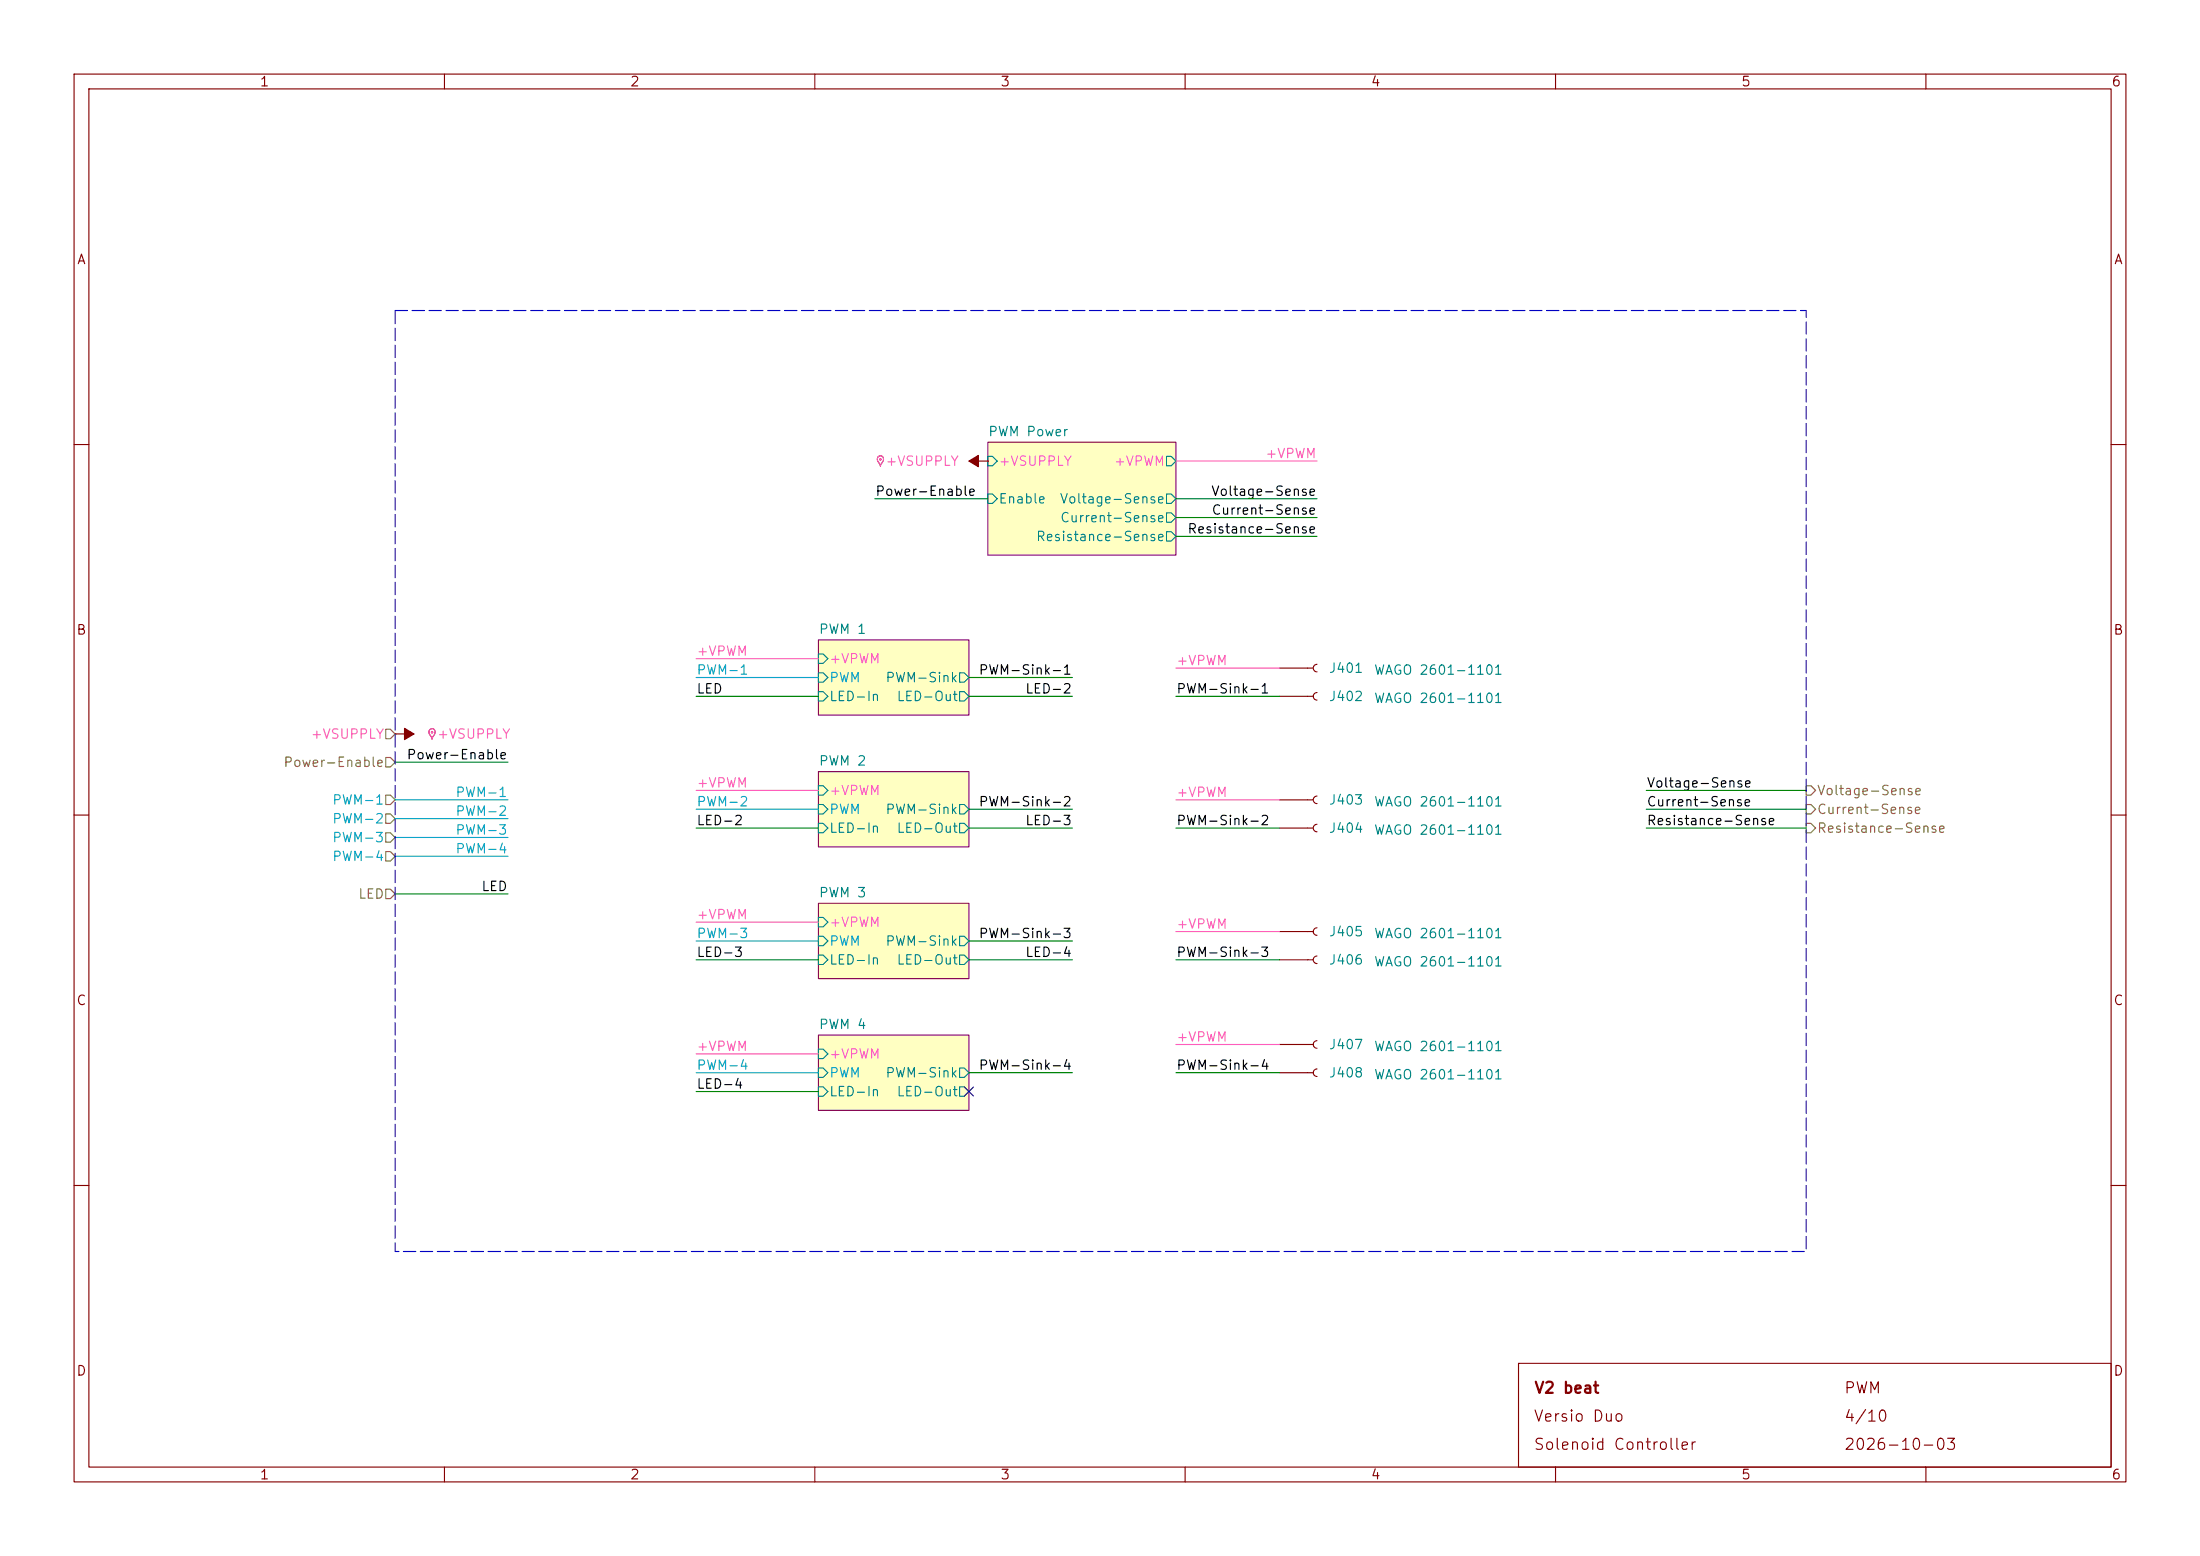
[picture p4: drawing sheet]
(kicad_sch
 (version 20260306)
 (generator "eeschema")
 (generator_version "10.0")
 (paper "A4")
 (title_block
  (title "V2 beat")
  (date "2026-10-03")
  (rev "2026-10-03")
  (company "Versio Duo")
  (comment 1 "Solenoid Controller"))
 (lib_symbols
  (symbol "V2_Connector_WAGO:2601-1101"
   (pin_numbers (hide yes))
   (pin_names
    (offset 1.016) (hide yes)) (exclude_from_sim no) (in_bom yes) (on_board yes)
   (in_pos_files yes)
   (duplicate_pin_numbers_are_jumpers no)
   (property "Reference" "J" (at 1.524 0 0) (show_name no) (do_not_autoplace no) (effects (font (size 1.27 1.27))))
   (property "Value" "WAGO 2601-1101" (at 9.652 -2.286 0) (show_name no) (do_not_autoplace no) (effects (font (size 1.27 1.27))))
   (property "Footprint" "V2_Connector_WAGO:2601-1101" (at 0 -11.43 0) (show_name no) (do_not_autoplace no) (hide yes) (effects (font (size 1.27 1.27))))
   (property "Datasheet" "" (at 0 -3.81 0) (show_name no) (do_not_autoplace no) (hide yes) (effects (font (size 1.27 1.27))))
   (property "Description" "" (at 0 0 0) (show_name no) (do_not_autoplace no) (hide yes) (effects (font (size 1.27 1.27))))
   (property "Manufacturer" "WAGO" (at 0 -13.97 0) (show_name yes) (do_not_autoplace no) (hide yes) (effects (font (size 1.27 1.27))))
   (property "Product" "2601-1101" (at 0 -16.51 0) (show_name yes) (do_not_autoplace no) (hide yes) (effects (font (size 1.27 1.27))))
   (property "Id" "WAGO:${SYMBOL_NAME}" (at 0 -8.89 0) (show_name yes) (do_not_autoplace no) (hide yes) (effects (font (size 1.27 1.27))))
   (property "Rating" "17.5A" (at 0 -19.05 0) (show_name yes) (do_not_autoplace no) (hide yes) (effects (font (size 1.27 1.27))))
   (symbol "2601-1101_1_1"
    (polyline (pts (xy -1.27 0) (xy -0.508 0)) (stroke (width 0.1524) (type default)) (fill (type none)))
    (arc (start 0 -0.508) (mid -0.5058 0) (end 0 0.508) (stroke (width 0.1524) (type default)) (fill (type none)))
    (pin passive line (at -5.08 0 0) (length 3.81) (name "" (effects (font (size 1.27 1.27)))) (number "1" (effects (font (size 1.27 1.27))))))
   (embedded_fonts no))
  (symbol "V2_power:+VSUPPLY"
   (power local)
   (pin_numbers (hide yes))
   (pin_names
    (offset 0) (hide yes)) (exclude_from_sim yes) (in_bom no) (on_board no)
   (in_pos_files no)
   (duplicate_pin_numbers_are_jumpers no)
   (property "Reference" "#PWR" (at 0 -12.7 0) (show_name no) (do_not_autoplace no) (hide yes) (effects (font (size 1.27 1.27))))
   (property "Value" "+VSUPPLY" (at 0 5.08 0) (show_name no) (do_not_autoplace no) (effects (font (size 1.27 1.27) (color 255 92 187 1))))
   (property "Footprint" "" (at 0 0 0) (show_name no) (do_not_autoplace no) (hide yes) (effects (font (size 1.27 1.27))))
   (property "Datasheet" "" (at 0 0 0) (show_name no) (do_not_autoplace no) (hide yes) (effects (font (size 1.27 1.27))))
   (property "Description" "" (at 0 -15.494 0) (show_name no) (do_not_autoplace no) (hide yes) (effects (font (size 1.27 1.27))))
   (symbol "+VSUPPLY_0_1"
    (polyline (pts (xy 0 0) (xy 0 2.54)) (stroke (width 0) (type default)) (fill (type none)))
    (polyline (pts (xy 0.762 1.27) (xy -0.762 1.27) (xy 0 2.54) (xy 0.762 1.27)) (stroke (width 0) (type default)) (fill (type outline))))
   (symbol "+VSUPPLY_1_1"
    (pin power_in line (at 0 0 90) (length 0) (name "" (effects (font (size 1.27 1.27)))) (number "1" (effects (font (size 1.27 1.27))))))
   (embedded_fonts no)))
 (rectangle
  (start 53.34 41.91)
  (end 243.84 168.91)
  (stroke (width 0) (type dash))
  (fill (type none)))
 (no_connect
  (at 130.81 147.32))
 (wire
  (pts (xy 172.72 90.17) (xy 158.75 90.17))
  (stroke (width 0) (type default)))
 (wire
  (pts (xy 172.72 125.73) (xy 158.75 125.73))
  (stroke (width 0) (type default)))
 (wire
  (pts (xy 158.75 69.85) (xy 177.8 69.85))
  (stroke (width 0) (type default)))
 (wire
  (pts (xy 144.78 111.76) (xy 130.81 111.76))
  (stroke (width 0) (type default)))
 (wire
  (pts (xy 172.72 140.97) (xy 158.75 140.97))
  (stroke (width 0) (type default)))
 (wire
  (pts (xy 158.75 111.76) (xy 172.72 111.76))
  (stroke (width 0) (type default)))
 (wire
  (pts (xy 118.11 67.31) (xy 133.35 67.31))
  (stroke (width 0) (type default)))
 (wire
  (pts (xy 222.25 106.68) (xy 243.84 106.68))
  (stroke (width 0) (type default)))
 (wire
  (pts (xy 93.98 129.54) (xy 110.49 129.54))
  (stroke (width 0) (type default)))
 (wire
  (pts (xy 110.49 88.9) (xy 93.98 88.9))
  (stroke (width 0) (type default)))
 (wire
  (pts (xy 144.78 109.22) (xy 130.81 109.22))
  (stroke (width 0) (type default)))
 (wire
  (pts (xy 110.49 124.46) (xy 93.98 124.46))
  (stroke (width 0) (type default)))
 (wire
  (pts (xy 144.78 127) (xy 130.81 127))
  (stroke (width 0) (type default)))
 (wire
  (pts (xy 53.34 115.57) (xy 68.58 115.57))
  (stroke (width 0) (type default)))
 (wire
  (pts (xy 53.34 102.87) (xy 68.58 102.87))
  (stroke (width 0) (type default)))
 (wire
  (pts (xy 172.72 107.95) (xy 158.75 107.95))
  (stroke (width 0) (type default)))
 (wire
  (pts (xy 158.75 144.78) (xy 172.72 144.78))
  (stroke (width 0) (type default)))
 (wire
  (pts (xy 110.49 106.68) (xy 93.98 106.68))
  (stroke (width 0) (type default)))
 (wire
  (pts (xy 158.75 93.98) (xy 172.72 93.98))
  (stroke (width 0) (type default)))
 (wire
  (pts (xy 93.98 93.98) (xy 110.49 93.98))
  (stroke (width 0) (type default)))
 (wire
  (pts (xy 222.25 109.22) (xy 243.84 109.22))
  (stroke (width 0) (type default)))
 (wire
  (pts (xy 93.98 91.44) (xy 110.49 91.44))
  (stroke (width 0) (type default)))
 (wire
  (pts (xy 93.98 127) (xy 110.49 127))
  (stroke (width 0) (type default)))
 (wire
  (pts (xy 53.34 107.95) (xy 68.58 107.95))
  (stroke (width 0) (type default)))
 (wire
  (pts (xy 144.78 91.44) (xy 130.81 91.44))
  (stroke (width 0) (type default)))
 (wire
  (pts (xy 93.98 144.78) (xy 110.49 144.78))
  (stroke (width 0) (type default)))
 (wire
  (pts (xy 158.75 129.54) (xy 172.72 129.54))
  (stroke (width 0) (type default)))
 (wire
  (pts (xy 158.75 62.23) (xy 177.8 62.23))
  (stroke (width 0) (type default)))
 (wire
  (pts (xy 158.75 67.31) (xy 177.8 67.31))
  (stroke (width 0) (type default)))
 (wire
  (pts (xy 110.49 142.24) (xy 93.98 142.24))
  (stroke (width 0) (type default)))
 (wire
  (pts (xy 158.75 72.39) (xy 177.8 72.39))
  (stroke (width 0) (type default)))
 (wire
  (pts (xy 93.98 109.22) (xy 110.49 109.22))
  (stroke (width 0) (type default)))
 (wire
  (pts (xy 130.81 129.54) (xy 144.78 129.54))
  (stroke (width 0) (type default)))
 (wire
  (pts (xy 53.34 113.03) (xy 68.58 113.03))
  (stroke (width 0) (type default)))
 (wire
  (pts (xy 144.78 144.78) (xy 130.81 144.78))
  (stroke (width 0) (type default)))
 (wire
  (pts (xy 53.34 120.65) (xy 68.58 120.65))
  (stroke (width 0) (type default)))
 (wire
  (pts (xy 130.81 93.98) (xy 144.78 93.98))
  (stroke (width 0) (type default)))
 (wire
  (pts (xy 53.34 110.49) (xy 68.58 110.49))
  (stroke (width 0) (type default)))
 (wire
  (pts (xy 93.98 147.32) (xy 110.49 147.32))
  (stroke (width 0) (type default)))
 (wire
  (pts (xy 222.25 111.76) (xy 243.84 111.76))
  (stroke (width 0) (type default)))
 (wire
  (pts (xy 93.98 111.76) (xy 110.49 111.76))
  (stroke (width 0) (type default)))
 (label "+VPWM"
  (at 177.8 62.23 180)
  (effects (font (size 1.27 1.27)) (justify right bottom)))
 (label "+VPWM"
  (at 93.98 124.46 0)
  (effects (font (size 1.27 1.27)) (justify left bottom)))
 (label "PWM-3"
  (at 68.58 113.03 180)
  (effects (font (size 1.27 1.27)) (justify right bottom)))
 (label "LED"
  (at 93.98 93.98 0)
  (effects (font (size 1.27 1.27)) (justify left bottom)))
 (label "+VPWM"
  (at 93.98 142.24 0)
  (effects (font (size 1.27 1.27)) (justify left bottom)))
 (label "PWM-2"
  (at 68.58 110.49 180)
  (effects (font (size 1.27 1.27)) (justify right bottom)))
 (label "PWM-Sink-1"
  (at 158.75 93.98 0)
  (effects (font (size 1.27 1.27)) (justify left bottom)))
 (label "+VPWM"
  (at 93.98 106.68 0)
  (effects (font (size 1.27 1.27)) (justify left bottom)))
 (label "PWM-4"
  (at 68.58 115.57 180)
  (effects (font (size 1.27 1.27)) (justify right bottom)))
 (label "PWM-1"
  (at 68.58 107.95 180)
  (effects (font (size 1.27 1.27)) (justify right bottom)))
 (label "LED-2"
  (at 93.98 111.76 0)
  (effects (font (size 1.27 1.27)) (justify left bottom)))
 (label "PWM-Sink-3"
  (at 144.78 127 180)
  (effects (font (size 1.27 1.27)) (justify right bottom)))
 (label "PWM-4"
  (at 93.98 144.78 0)
  (effects (font (size 1.27 1.27)) (justify left bottom)))
 (label "Power-Enable"
  (at 118.11 67.31 0)
  (effects (font (size 1.27 1.27)) (justify left bottom)))
 (label "PWM-2"
  (at 93.98 109.22 0)
  (effects (font (size 1.27 1.27)) (justify left bottom)))
 (label "PWM-Sink-2"
  (at 158.75 111.76 0)
  (effects (font (size 1.27 1.27)) (justify left bottom)))
 (label "PWM-Sink-4"
  (at 158.75 144.78 0)
  (effects (font (size 1.27 1.27)) (justify left bottom)))
 (label "PWM-Sink-1"
  (at 144.78 91.44 180)
  (effects (font (size 1.27 1.27)) (justify right bottom)))
 (label "Current-Sense"
  (at 177.8 69.85 180)
  (effects (font (size 1.27 1.27)) (justify right bottom)))
 (label "PWM-Sink-4"
  (at 144.78 144.78 180)
  (effects (font (size 1.27 1.27)) (justify right bottom)))
 (label "LED-3"
  (at 93.98 129.54 0)
  (effects (font (size 1.27 1.27)) (justify left bottom)))
 (label "+VPWM"
  (at 158.75 125.73 0)
  (effects (font (size 1.27 1.27)) (justify left bottom)))
 (label "LED-2"
  (at 144.78 93.98 180)
  (effects (font (size 1.27 1.27)) (justify right bottom)))
 (label "+VPWM"
  (at 93.98 88.9 0)
  (effects (font (size 1.27 1.27)) (justify left bottom)))
 (label "LED-4"
  (at 144.78 129.54 180)
  (effects (font (size 1.27 1.27)) (justify right bottom)))
 (label "Power-Enable"
  (at 68.58 102.87 180)
  (effects (font (size 1.27 1.27)) (justify right bottom)))
 (label "PWM-1"
  (at 93.98 91.44 0)
  (effects (font (size 1.27 1.27)) (justify left bottom)))
 (label "+VPWM"
  (at 158.75 90.17 0)
  (effects (font (size 1.27 1.27)) (justify left bottom)))
 (label "LED-3"
  (at 144.78 111.76 180)
  (effects (font (size 1.27 1.27)) (justify right bottom)))
 (label "PWM-Sink-2"
  (at 144.78 109.22 180)
  (effects (font (size 1.27 1.27)) (justify right bottom)))
 (label "LED-4"
  (at 93.98 147.32 0)
  (effects (font (size 1.27 1.27)) (justify left bottom)))
 (label "+VPWM"
  (at 158.75 140.97 0)
  (effects (font (size 1.27 1.27)) (justify left bottom)))
 (label "+VPWM"
  (at 158.75 107.95 0)
  (effects (font (size 1.27 1.27)) (justify left bottom)))
 (label "Resistance-Sense"
  (at 222.25 111.76 0)
  (effects (font (size 1.27 1.27)) (justify left bottom)))
 (label "Resistance-Sense"
  (at 177.8 72.39 180)
  (effects (font (size 1.27 1.27)) (justify right bottom)))
 (label "PWM-3"
  (at 93.98 127 0)
  (effects (font (size 1.27 1.27)) (justify left bottom)))
 (label "Current-Sense"
  (at 222.25 109.22 0)
  (effects (font (size 1.27 1.27)) (justify left bottom)))
 (label "LED"
  (at 68.58 120.65 180)
  (effects (font (size 1.27 1.27)) (justify right bottom)))
 (label "PWM-Sink-3"
  (at 158.75 129.54 0)
  (effects (font (size 1.27 1.27)) (justify left bottom)))
 (label "Voltage-Sense"
  (at 177.8 67.31 180)
  (effects (font (size 1.27 1.27)) (justify right bottom)))
 (label "Voltage-Sense"
  (at 222.25 106.68 0)
  (effects (font (size 1.27 1.27)) (justify left bottom)))
 (hierarchical_label "PWM-2"
  (shape input)
  (at 53.34 110.49 180)
  (effects (font (size 1.27 1.27)) (justify right)))
 (hierarchical_label "PWM-3"
  (shape input)
  (at 53.34 113.03 180)
  (effects (font (size 1.27 1.27)) (justify right)))
 (hierarchical_label "Power-Enable"
  (shape input)
  (at 53.34 102.87 180)
  (effects (font (size 1.27 1.27)) (justify right)))
 (hierarchical_label "Resistance-Sense"
  (shape output)
  (at 243.84 111.76 0)
  (effects (font (size 1.27 1.27)) (justify left)))
 (hierarchical_label "LED"
  (shape input)
  (at 53.34 120.65 180)
  (effects (font (size 1.27 1.27)) (justify right)))
 (hierarchical_label "PWM-1"
  (shape input)
  (at 53.34 107.95 180)
  (effects (font (size 1.27 1.27)) (justify right)))
 (hierarchical_label "Voltage-Sense"
  (shape output)
  (at 243.84 106.68 0)
  (effects (font (size 1.27 1.27)) (justify left)))
 (hierarchical_label "+VSUPPLY"
  (shape input)
  (at 53.34 99.06 180)
  (effects (font (size 1.27 1.27)) (justify right)))
 (hierarchical_label "PWM-4"
  (shape input)
  (at 53.34 115.57 180)
  (effects (font (size 1.27 1.27)) (justify right)))
 (hierarchical_label "Current-Sense"
  (shape output)
  (at 243.84 109.22 0)
  (effects (font (size 1.27 1.27)) (justify left)))
 (symbol
  (lib_id "V2_Connector_WAGO:2601-1101")
  (at 177.8 107.95 0)
  (unit 1)
  (body_style 1)
  (exclude_from_sim no)
  (in_bom yes)
  (on_board yes)
  (in_pos_files yes)
  (dnp no)
  (property "Reference" "J403" (at 179.324 107.9499 0) (show_name no) (do_not_autoplace no) (effects (font (size 1.27 1.27)) (justify left)))
  (property "Value" "WAGO 2601-1101" (at 185.42 108.2039 0) (show_name no) (do_not_autoplace no) (effects (font (size 1.27 1.27)) (justify left)))
  (property "Footprint" "V2_Connector_WAGO:2601-1101" (at 177.8 119.38 0) (hide yes) (show_name no) (do_not_autoplace no) (effects (font (size 1.27 1.27))))
  (property "Datasheet" "" (at 177.8 111.76 0) (hide yes) (show_name no) (do_not_autoplace no) (effects (font (size 1.27 1.27))))
  (property "Description" "" (at 177.8 107.95 0) (hide yes) (show_name no) (do_not_autoplace no) (effects (font (size 1.27 1.27))))
  (property "Manufacturer" "WAGO" (at 177.8 121.92 0) (hide yes) (show_name yes) (do_not_autoplace no) (effects (font (size 1.27 1.27))))
  (property "Product" "2601-1101" (at 177.8 124.46 0) (hide yes) (show_name yes) (do_not_autoplace no) (effects (font (size 1.27 1.27))))
  (property "Id" "WAGO:${SYMBOL_NAME}" (at 177.8 116.84 0) (hide yes) (show_name yes) (do_not_autoplace no) (effects (font (size 1.27 1.27))))
  (property "Rating" "17.5A" (at 177.8 127 0) (hide yes) (show_name yes) (do_not_autoplace no) (effects (font (size 1.27 1.27))))
  (pin "1"))
 (symbol
  (lib_id "V2_Connector_WAGO:2601-1101")
  (at 177.8 140.97 0)
  (unit 1)
  (body_style 1)
  (exclude_from_sim no)
  (in_bom yes)
  (on_board yes)
  (in_pos_files yes)
  (dnp no)
  (property "Reference" "J407" (at 179.324 140.9699 0) (show_name no) (do_not_autoplace no) (effects (font (size 1.27 1.27)) (justify left)))
  (property "Value" "WAGO 2601-1101" (at 185.42 141.2239 0) (show_name no) (do_not_autoplace no) (effects (font (size 1.27 1.27)) (justify left)))
  (property "Footprint" "V2_Connector_WAGO:2601-1101" (at 177.8 152.4 0) (hide yes) (show_name no) (do_not_autoplace no) (effects (font (size 1.27 1.27))))
  (property "Datasheet" "" (at 177.8 144.78 0) (hide yes) (show_name no) (do_not_autoplace no) (effects (font (size 1.27 1.27))))
  (property "Description" "" (at 177.8 140.97 0) (hide yes) (show_name no) (do_not_autoplace no) (effects (font (size 1.27 1.27))))
  (property "Manufacturer" "WAGO" (at 177.8 154.94 0) (hide yes) (show_name yes) (do_not_autoplace no) (effects (font (size 1.27 1.27))))
  (property "Product" "2601-1101" (at 177.8 157.48 0) (hide yes) (show_name yes) (do_not_autoplace no) (effects (font (size 1.27 1.27))))
  (property "Id" "WAGO:${SYMBOL_NAME}" (at 177.8 149.86 0) (hide yes) (show_name yes) (do_not_autoplace no) (effects (font (size 1.27 1.27))))
  (property "Rating" "17.5A" (at 177.8 160.02 0) (hide yes) (show_name yes) (do_not_autoplace no) (effects (font (size 1.27 1.27))))
  (pin "1"))
 (symbol
  (lib_id "V2_Connector_WAGO:2601-1101")
  (at 177.8 125.73 0)
  (unit 1)
  (body_style 1)
  (exclude_from_sim no)
  (in_bom yes)
  (on_board yes)
  (in_pos_files yes)
  (dnp no)
  (property "Reference" "J405" (at 179.324 125.7299 0) (show_name no) (do_not_autoplace no) (effects (font (size 1.27 1.27)) (justify left)))
  (property "Value" "WAGO 2601-1101" (at 185.42 125.9839 0) (show_name no) (do_not_autoplace no) (effects (font (size 1.27 1.27)) (justify left)))
  (property "Footprint" "V2_Connector_WAGO:2601-1101" (at 177.8 137.16 0) (hide yes) (show_name no) (do_not_autoplace no) (effects (font (size 1.27 1.27))))
  (property "Datasheet" "" (at 177.8 129.54 0) (hide yes) (show_name no) (do_not_autoplace no) (effects (font (size 1.27 1.27))))
  (property "Description" "" (at 177.8 125.73 0) (hide yes) (show_name no) (do_not_autoplace no) (effects (font (size 1.27 1.27))))
  (property "Manufacturer" "WAGO" (at 177.8 139.7 0) (hide yes) (show_name yes) (do_not_autoplace no) (effects (font (size 1.27 1.27))))
  (property "Product" "2601-1101" (at 177.8 142.24 0) (hide yes) (show_name yes) (do_not_autoplace no) (effects (font (size 1.27 1.27))))
  (property "Id" "WAGO:${SYMBOL_NAME}" (at 177.8 134.62 0) (hide yes) (show_name yes) (do_not_autoplace no) (effects (font (size 1.27 1.27))))
  (property "Rating" "17.5A" (at 177.8 144.78 0) (hide yes) (show_name yes) (do_not_autoplace no) (effects (font (size 1.27 1.27))))
  (pin "1"))
 (symbol
  (lib_id "V2_Connector_WAGO:2601-1101")
  (at 177.8 90.17 0)
  (unit 1)
  (body_style 1)
  (exclude_from_sim no)
  (in_bom yes)
  (on_board yes)
  (in_pos_files yes)
  (dnp no)
  (property "Reference" "J401" (at 179.324 90.1699 0) (show_name no) (do_not_autoplace no) (effects (font (size 1.27 1.27)) (justify left)))
  (property "Value" "WAGO 2601-1101" (at 185.42 90.4239 0) (show_name no) (do_not_autoplace no) (effects (font (size 1.27 1.27)) (justify left)))
  (property "Footprint" "V2_Connector_WAGO:2601-1101" (at 177.8 101.6 0) (hide yes) (show_name no) (do_not_autoplace no) (effects (font (size 1.27 1.27))))
  (property "Datasheet" "" (at 177.8 93.98 0) (hide yes) (show_name no) (do_not_autoplace no) (effects (font (size 1.27 1.27))))
  (property "Description" "" (at 177.8 90.17 0) (hide yes) (show_name no) (do_not_autoplace no) (effects (font (size 1.27 1.27))))
  (property "Manufacturer" "WAGO" (at 177.8 104.14 0) (hide yes) (show_name yes) (do_not_autoplace no) (effects (font (size 1.27 1.27))))
  (property "Product" "2601-1101" (at 177.8 106.68 0) (hide yes) (show_name yes) (do_not_autoplace no) (effects (font (size 1.27 1.27))))
  (property "Id" "WAGO:${SYMBOL_NAME}" (at 177.8 99.06 0) (hide yes) (show_name yes) (do_not_autoplace no) (effects (font (size 1.27 1.27))))
  (property "Rating" "17.5A" (at 177.8 109.22 0) (hide yes) (show_name yes) (do_not_autoplace no) (effects (font (size 1.27 1.27))))
  (pin "1"))
 (symbol
  (lib_id "V2_Connector_WAGO:2601-1101")
  (at 177.8 144.78 0)
  (unit 1)
  (body_style 1)
  (exclude_from_sim no)
  (in_bom yes)
  (on_board yes)
  (in_pos_files yes)
  (dnp no)
  (property "Reference" "J408" (at 179.324 144.7799 0) (show_name no) (do_not_autoplace no) (effects (font (size 1.27 1.27)) (justify left)))
  (property "Value" "WAGO 2601-1101" (at 185.42 145.0339 0) (show_name no) (do_not_autoplace no) (effects (font (size 1.27 1.27)) (justify left)))
  (property "Footprint" "V2_Connector_WAGO:2601-1101" (at 177.8 156.21 0) (hide yes) (show_name no) (do_not_autoplace no) (effects (font (size 1.27 1.27))))
  (property "Datasheet" "" (at 177.8 148.59 0) (hide yes) (show_name no) (do_not_autoplace no) (effects (font (size 1.27 1.27))))
  (property "Description" "" (at 177.8 144.78 0) (hide yes) (show_name no) (do_not_autoplace no) (effects (font (size 1.27 1.27))))
  (property "Manufacturer" "WAGO" (at 177.8 158.75 0) (hide yes) (show_name yes) (do_not_autoplace no) (effects (font (size 1.27 1.27))))
  (property "Product" "2601-1101" (at 177.8 161.29 0) (hide yes) (show_name yes) (do_not_autoplace no) (effects (font (size 1.27 1.27))))
  (property "Id" "WAGO:${SYMBOL_NAME}" (at 177.8 153.67 0) (hide yes) (show_name yes) (do_not_autoplace no) (effects (font (size 1.27 1.27))))
  (property "Rating" "17.5A" (at 177.8 163.83 0) (hide yes) (show_name yes) (do_not_autoplace no) (effects (font (size 1.27 1.27))))
  (pin "1"))
 (symbol
  (lib_id "V2_Connector_WAGO:2601-1101")
  (at 177.8 93.98 0)
  (unit 1)
  (body_style 1)
  (exclude_from_sim no)
  (in_bom yes)
  (on_board yes)
  (in_pos_files yes)
  (dnp no)
  (property "Reference" "J402" (at 179.324 93.9799 0) (show_name no) (do_not_autoplace no) (effects (font (size 1.27 1.27)) (justify left)))
  (property "Value" "WAGO 2601-1101" (at 185.42 94.2339 0) (show_name no) (do_not_autoplace no) (effects (font (size 1.27 1.27)) (justify left)))
  (property "Footprint" "V2_Connector_WAGO:2601-1101" (at 177.8 105.41 0) (hide yes) (show_name no) (do_not_autoplace no) (effects (font (size 1.27 1.27))))
  (property "Datasheet" "" (at 177.8 97.79 0) (hide yes) (show_name no) (do_not_autoplace no) (effects (font (size 1.27 1.27))))
  (property "Description" "" (at 177.8 93.98 0) (hide yes) (show_name no) (do_not_autoplace no) (effects (font (size 1.27 1.27))))
  (property "Manufacturer" "WAGO" (at 177.8 107.95 0) (hide yes) (show_name yes) (do_not_autoplace no) (effects (font (size 1.27 1.27))))
  (property "Product" "2601-1101" (at 177.8 110.49 0) (hide yes) (show_name yes) (do_not_autoplace no) (effects (font (size 1.27 1.27))))
  (property "Id" "WAGO:${SYMBOL_NAME}" (at 177.8 102.87 0) (hide yes) (show_name yes) (do_not_autoplace no) (effects (font (size 1.27 1.27))))
  (property "Rating" "17.5A" (at 177.8 113.03 0) (hide yes) (show_name yes) (do_not_autoplace no) (effects (font (size 1.27 1.27))))
  (pin "1"))
 (symbol
  (lib_id "V2_power:+VSUPPLY")
  (at 133.35 62.23 90)
  (unit 1)
  (body_style 1)
  (exclude_from_sim yes)
  (in_bom no)
  (on_board no)
  (in_pos_files no)
  (dnp no)
  (property "Reference" "#PWR402" (at 146.05 62.23 0) (hide yes) (show_name no) (do_not_autoplace no) (effects (font (size 1.27 1.27))))
  (property "Value" "+VSUPPLY" (at 129.54 62.2299 90) (show_name no) (do_not_autoplace no) (effects (font (size 1.27 1.27) (color 255 92 187 1)) (justify left)))
  (property "Footprint" "" (at 133.35 62.23 0) (hide yes) (show_name no) (do_not_autoplace no) (effects (font (size 1.27 1.27))))
  (property "Datasheet" "" (at 133.35 62.23 0) (hide yes) (show_name no) (do_not_autoplace no) (effects (font (size 1.27 1.27))))
  (property "Description" "" (at 148.844 62.23 0) (hide yes) (show_name no) (do_not_autoplace no) (effects (font (size 1.27 1.27))))
  (pin "1"))
 (symbol
  (lib_id "V2_Connector_WAGO:2601-1101")
  (at 177.8 111.76 0)
  (unit 1)
  (body_style 1)
  (exclude_from_sim no)
  (in_bom yes)
  (on_board yes)
  (in_pos_files yes)
  (dnp no)
  (property "Reference" "J404" (at 179.324 111.7599 0) (show_name no) (do_not_autoplace no) (effects (font (size 1.27 1.27)) (justify left)))
  (property "Value" "WAGO 2601-1101" (at 185.42 112.0139 0) (show_name no) (do_not_autoplace no) (effects (font (size 1.27 1.27)) (justify left)))
  (property "Footprint" "V2_Connector_WAGO:2601-1101" (at 177.8 123.19 0) (hide yes) (show_name no) (do_not_autoplace no) (effects (font (size 1.27 1.27))))
  (property "Datasheet" "" (at 177.8 115.57 0) (hide yes) (show_name no) (do_not_autoplace no) (effects (font (size 1.27 1.27))))
  (property "Description" "" (at 177.8 111.76 0) (hide yes) (show_name no) (do_not_autoplace no) (effects (font (size 1.27 1.27))))
  (property "Manufacturer" "WAGO" (at 177.8 125.73 0) (hide yes) (show_name yes) (do_not_autoplace no) (effects (font (size 1.27 1.27))))
  (property "Product" "2601-1101" (at 177.8 128.27 0) (hide yes) (show_name yes) (do_not_autoplace no) (effects (font (size 1.27 1.27))))
  (property "Id" "WAGO:${SYMBOL_NAME}" (at 177.8 120.65 0) (hide yes) (show_name yes) (do_not_autoplace no) (effects (font (size 1.27 1.27))))
  (property "Rating" "17.5A" (at 177.8 130.81 0) (hide yes) (show_name yes) (do_not_autoplace no) (effects (font (size 1.27 1.27))))
  (pin "1"))
 (symbol
  (lib_id "V2_Connector_WAGO:2601-1101")
  (at 177.8 129.54 0)
  (unit 1)
  (body_style 1)
  (exclude_from_sim no)
  (in_bom yes)
  (on_board yes)
  (in_pos_files yes)
  (dnp no)
  (property "Reference" "J406" (at 179.324 129.5399 0) (show_name no) (do_not_autoplace no) (effects (font (size 1.27 1.27)) (justify left)))
  (property "Value" "WAGO 2601-1101" (at 185.42 129.7939 0) (show_name no) (do_not_autoplace no) (effects (font (size 1.27 1.27)) (justify left)))
  (property "Footprint" "V2_Connector_WAGO:2601-1101" (at 177.8 140.97 0) (hide yes) (show_name no) (do_not_autoplace no) (effects (font (size 1.27 1.27))))
  (property "Datasheet" "" (at 177.8 133.35 0) (hide yes) (show_name no) (do_not_autoplace no) (effects (font (size 1.27 1.27))))
  (property "Description" "" (at 177.8 129.54 0) (hide yes) (show_name no) (do_not_autoplace no) (effects (font (size 1.27 1.27))))
  (property "Manufacturer" "WAGO" (at 177.8 143.51 0) (hide yes) (show_name yes) (do_not_autoplace no) (effects (font (size 1.27 1.27))))
  (property "Product" "2601-1101" (at 177.8 146.05 0) (hide yes) (show_name yes) (do_not_autoplace no) (effects (font (size 1.27 1.27))))
  (property "Id" "WAGO:${SYMBOL_NAME}" (at 177.8 138.43 0) (hide yes) (show_name yes) (do_not_autoplace no) (effects (font (size 1.27 1.27))))
  (property "Rating" "17.5A" (at 177.8 148.59 0) (hide yes) (show_name yes) (do_not_autoplace no) (effects (font (size 1.27 1.27))))
  (pin "1"))
 (symbol
  (lib_id "V2_power:+VSUPPLY")
  (at 53.34 99.06 270)
  (unit 1)
  (body_style 1)
  (exclude_from_sim yes)
  (in_bom no)
  (on_board no)
  (in_pos_files no)
  (dnp no)
  (property "Reference" "#PWR401" (at 40.64 99.06 0) (hide yes) (show_name no) (do_not_autoplace no) (effects (font (size 1.27 1.27))))
  (property "Value" "+VSUPPLY" (at 58.928 99.0599 90) (show_name no) (do_not_autoplace no) (effects (font (size 1.27 1.27) (color 255 92 187 1)) (justify left)))
  (property "Footprint" "" (at 53.34 99.06 0) (hide yes) (show_name no) (do_not_autoplace no) (effects (font (size 1.27 1.27))))
  (property "Datasheet" "" (at 53.34 99.06 0) (hide yes) (show_name no) (do_not_autoplace no) (effects (font (size 1.27 1.27))))
  (property "Description" "" (at 37.846 99.06 0) (hide yes) (show_name no) (do_not_autoplace no) (effects (font (size 1.27 1.27))))
  (pin "1"))
 (sheet
  (at 110.49 104.14)
  (size 20.32 10.16)
  (exclude_from_sim no)
  (in_bom yes)
  (on_board yes)
  (dnp no)
  (fields_autoplaced yes)
  (stroke (width 0.1524) (type solid))
  (fill (color 255 255 194 1))
  (property "Sheetname" "PWM 2" (at 110.49 103.4284 0) (show_name no) (do_not_autoplace no) (effects (font (size 1.27 1.27)) (justify left bottom)))
  (property "Sheetfile" "PWM-Channel.kicad_sch" (at 110.49 114.8846 0) (hide yes) (show_name no) (do_not_autoplace no) (effects (font (size 1.27 1.27)) (justify left top)))
  (pin "PWM" input (at 110.49 109.22 180) (effects (font (size 1.27 1.27)) (justify left)))
  (pin "LED-Out" output (at 130.81 111.76 0) (effects (font (size 1.27 1.27)) (justify right)))
  (pin "LED-In" input (at 110.49 111.76 180) (effects (font (size 1.27 1.27)) (justify left)))
  (pin "+VPWM" input (at 110.49 106.68 180) (effects (font (size 1.27 1.27)) (justify left)))
  (pin "PWM-Sink" output (at 130.81 109.22 0) (effects (font (size 1.27 1.27)) (justify right))))
 (sheet
  (at 110.49 86.36)
  (size 20.32 10.16)
  (exclude_from_sim no)
  (in_bom yes)
  (on_board yes)
  (dnp no)
  (fields_autoplaced yes)
  (stroke (width 0.1524) (type solid))
  (fill (color 255 255 194 1))
  (property "Sheetname" "PWM 1" (at 110.49 85.6484 0) (show_name no) (do_not_autoplace no) (effects (font (size 1.27 1.27)) (justify left bottom)))
  (property "Sheetfile" "PWM-Channel.kicad_sch" (at 110.49 97.1046 0) (hide yes) (show_name no) (do_not_autoplace no) (effects (font (size 1.27 1.27)) (justify left top)))
  (pin "PWM" input (at 110.49 91.44 180) (effects (font (size 1.27 1.27)) (justify left)))
  (pin "LED-Out" output (at 130.81 93.98 0) (effects (font (size 1.27 1.27)) (justify right)))
  (pin "LED-In" input (at 110.49 93.98 180) (effects (font (size 1.27 1.27)) (justify left)))
  (pin "+VPWM" input (at 110.49 88.9 180) (effects (font (size 1.27 1.27)) (justify left)))
  (pin "PWM-Sink" output (at 130.81 91.44 0) (effects (font (size 1.27 1.27)) (justify right))))
 (sheet
  (at 110.49 139.7)
  (size 20.32 10.16)
  (exclude_from_sim no)
  (in_bom yes)
  (on_board yes)
  (dnp no)
  (fields_autoplaced yes)
  (stroke (width 0.1524) (type solid))
  (fill (color 255 255 194 1))
  (property "Sheetname" "PWM 4" (at 110.49 138.9884 0) (show_name no) (do_not_autoplace no) (effects (font (size 1.27 1.27)) (justify left bottom)))
  (property "Sheetfile" "PWM-Channel.kicad_sch" (at 110.49 150.4446 0) (hide yes) (show_name no) (do_not_autoplace no) (effects (font (size 1.27 1.27)) (justify left top)))
  (pin "PWM" input (at 110.49 144.78 180) (effects (font (size 1.27 1.27)) (justify left)))
  (pin "LED-Out" output (at 130.81 147.32 0) (effects (font (size 1.27 1.27)) (justify right)))
  (pin "LED-In" input (at 110.49 147.32 180) (effects (font (size 1.27 1.27)) (justify left)))
  (pin "+VPWM" input (at 110.49 142.24 180) (effects (font (size 1.27 1.27)) (justify left)))
  (pin "PWM-Sink" output (at 130.81 144.78 0) (effects (font (size 1.27 1.27)) (justify right))))
 (sheet
  (at 110.49 121.92)
  (size 20.32 10.16)
  (exclude_from_sim no)
  (in_bom yes)
  (on_board yes)
  (dnp no)
  (fields_autoplaced yes)
  (stroke (width 0.1524) (type solid))
  (fill (color 255 255 194 1))
  (property "Sheetname" "PWM 3" (at 110.49 121.2084 0) (show_name no) (do_not_autoplace no) (effects (font (size 1.27 1.27)) (justify left bottom)))
  (property "Sheetfile" "PWM-Channel.kicad_sch" (at 110.49 132.6646 0) (hide yes) (show_name no) (do_not_autoplace no) (effects (font (size 1.27 1.27)) (justify left top)))
  (pin "PWM" input (at 110.49 127 180) (effects (font (size 1.27 1.27)) (justify left)))
  (pin "LED-Out" output (at 130.81 129.54 0) (effects (font (size 1.27 1.27)) (justify right)))
  (pin "LED-In" input (at 110.49 129.54 180) (effects (font (size 1.27 1.27)) (justify left)))
  (pin "+VPWM" input (at 110.49 124.46 180) (effects (font (size 1.27 1.27)) (justify left)))
  (pin "PWM-Sink" output (at 130.81 127 0) (effects (font (size 1.27 1.27)) (justify right))))
 (sheet
  (at 133.35 59.69)
  (size 25.4 15.24)
  (exclude_from_sim no)
  (in_bom yes)
  (on_board yes)
  (dnp no)
  (fields_autoplaced yes)
  (stroke (width 0.1524) (type solid))
  (fill (color 255 255 194 1))
  (property "Sheetname" "PWM Power" (at 133.35 58.9784 0) (show_name no) (do_not_autoplace no) (effects (font (size 1.27 1.27)) (justify left bottom)))
  (property "Sheetfile" "Power-Switch.kicad_sch" (at 133.35 75.5146 0) (hide yes) (show_name no) (do_not_autoplace no) (effects (font (size 1.27 1.27)) (justify left top)))
  (pin "Enable" input (at 133.35 67.31 180) (effects (font (size 1.27 1.27)) (justify left)))
  (pin "Current-Sense" output (at 158.75 69.85 0) (effects (font (size 1.27 1.27)) (justify right)))
  (pin "Voltage-Sense" output (at 158.75 67.31 0) (effects (font (size 1.27 1.27)) (justify right)))
  (pin "Resistance-Sense" output (at 158.75 72.39 0) (effects (font (size 1.27 1.27)) (justify right)))
  (pin "+VPWM" output (at 158.75 62.23 0) (effects (font (size 1.27 1.27)) (justify right)))
  (pin "+VSUPPLY" input (at 133.35 62.23 180) (effects (font (size 1.27 1.27)) (justify left)))))
